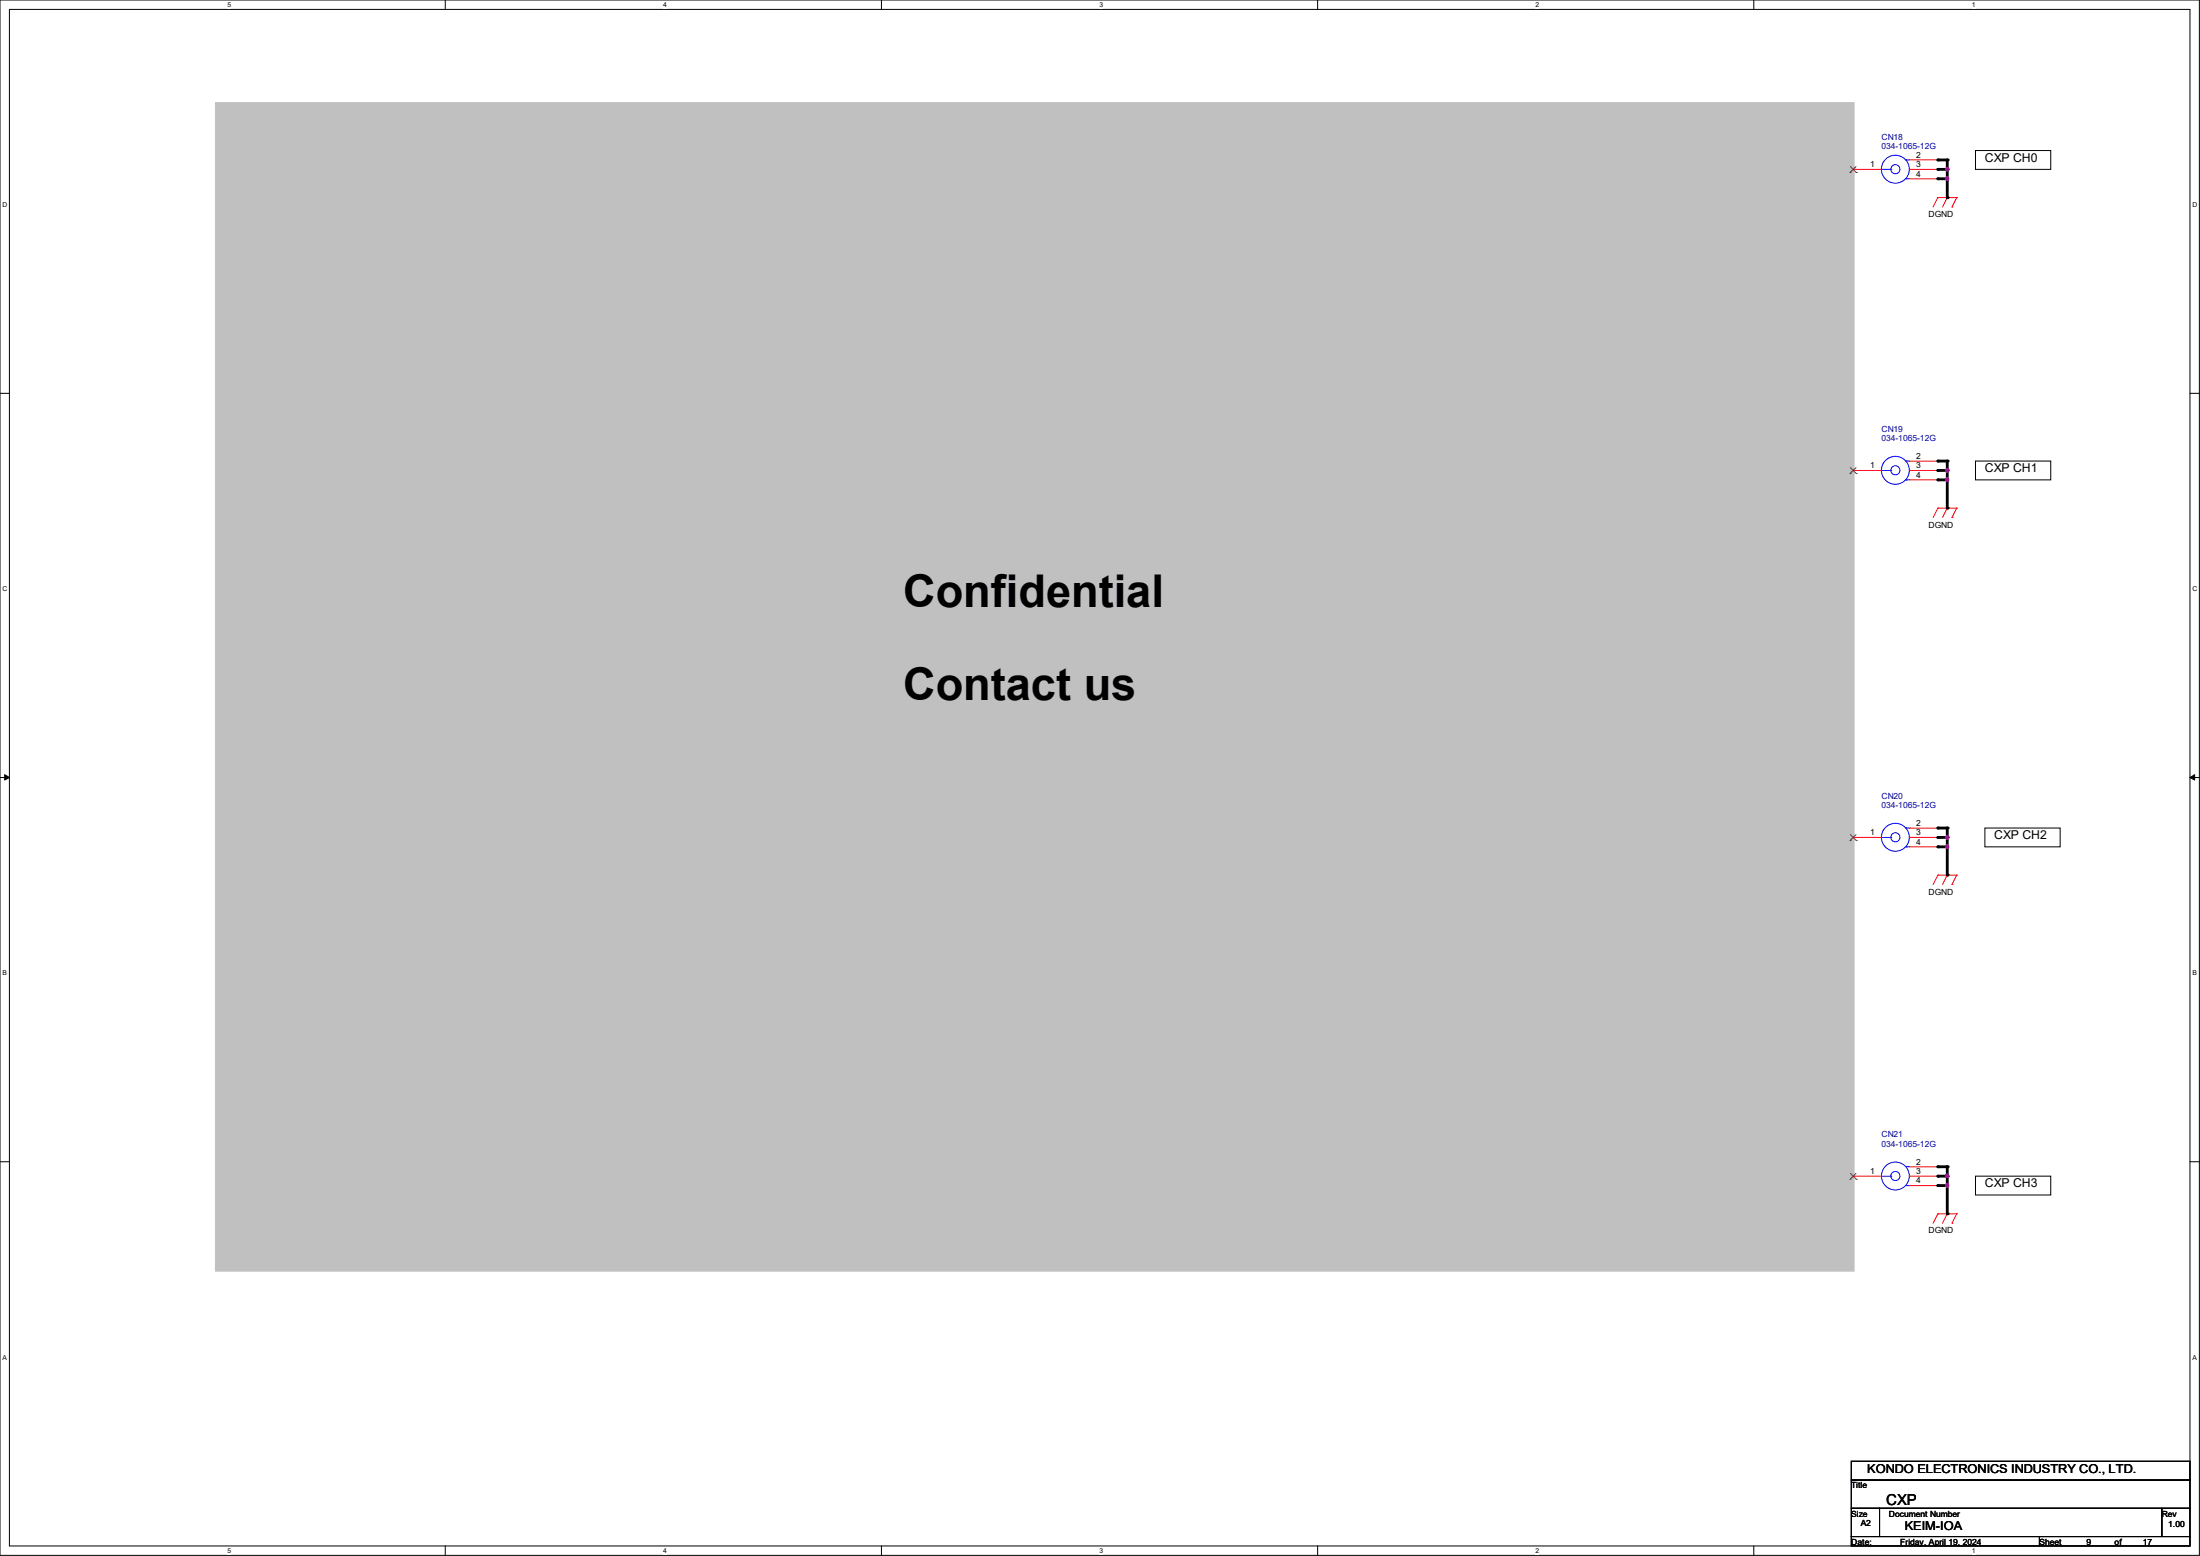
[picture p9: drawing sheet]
<svg xmlns="http://www.w3.org/2000/svg" width="297mm" height="210mm" viewBox="0 0 297 210" stroke-linecap="round" stroke-linejoin="round" font-family="sans-serif">
<path d="M0 0h296.9v209.9h-296.9zM1.3 1.3h294.4v207.4h-294.4z" fill="none" stroke="#000" stroke-width=".14"/>
<g fill="#fff">
<path d="M30.7 .1h.5v1h-.5z"/>
<path d="M30.7 208.8h.5v1h-.5z"/>
</g>
<path d="M60.1 0v1.3M60.1 208.7v1.2" fill="none" stroke="#000" stroke-width=".14"/>
<g fill="#fff">
<path d="M89.5 .1h.5v1h-.5z"/>
<path d="M89.5 208.8h.5v1h-.5z"/>
</g>
<path d="M119 0v1.3M119 208.7v1.2" fill="none" stroke="#000" stroke-width=".14"/>
<g fill="#fff">
<path d="M148.4 .1h.5v1h-.5z"/>
<path d="M148.4 208.8h.5v1h-.5z"/>
</g>
<path d="M177.9 0v1.3M177.9 208.7v1.2" fill="none" stroke="#000" stroke-width=".14"/>
<g fill="#fff">
<path d="M207.3 .1h.5v1h-.5z"/>
<path d="M207.3 208.8h.5v1h-.5z"/>
</g>
<path d="M236.8 0v1.3M236.8 208.7v1.2" fill="none" stroke="#000" stroke-width=".14"/>
<g fill="#fff">
<path d="M266.2 .1h.5v1h-.5z"/>
<path d="M266.2 208.8h.5v1h-.5z"/>
<path d="M.3 27.2h.7v1h-.7z"/>
<path d="M296 27.2h.6v1h-.6z"/>
<path d="M.3 79h.7v1h-.7z"/>
<path d="M296 79h.6v1h-.6z"/>
</g>
<path d="M0 53.1h1.3M295.7 53.1h1.2" fill="none" stroke="#000" stroke-width=".14"/>
<g fill="#fff">
<path d="M.3 130.9h.6v1h-.6z"/>
<path d="M296 130.9h.6v1h-.6z"/>
</g>
<path d="M0 104.9h1.3M295.7 104.9h1.2" fill="none" stroke="#000" stroke-width=".14"/>
<path d="M.6 104.6l.7 .3-.7 .4zM295.7 104.9l.6-.3v.7z" fill="#000" stroke="#000" stroke-width=".14"/>
<g fill="#fff">
<path d="M.3 182.7h.6v1h-.6z"/>
<path d="M296 182.7h.5v1h-.5z"/>
</g>
<g fill="none" stroke="#000" stroke-width=".14">
<path d="M266.7 20.3h10.2v2.6h-10.2zM266.7 62.2h10.2v2.6h-10.2zM268 111.8h10.1v2.5h-10.1zM0 156.8h1.3M266.7 158.7h10.2v2.6h-10.2zM295.7 156.8h1.2M249.9 197.2h45.8v2.6h-45.8zM249.9 199.8h45.8v3.8h-45.8zM249.9 203.6h3.8v3.8h-3.8zM249.9 207.4h25.4v1.3h-25.4zM253.7 203.6h38.1v3.8h-38.1zM275.3 207.4h20.4v1.3h-20.4z"/>
<path d="M291.8 203.6h3.9v3.8h-3.9z"/>
</g>
<path d="M29.2 14h221v157.4h-221z" fill-rule="evenodd" fill="#c0c0c0" stroke="#c0c0c0" stroke-width=".38"/>
<g fill="none" stroke="#f00" stroke-width=".14">
<path d="M250.2 22.9h.1M250.2 22.9h3.8M257.8 22.9h3.8M257.8 21.6h3.8M257.8 24.1h3.8M261.6 26.7h.1M261.6 21.6h.1M261.6 22.9h.1M261.6 24.1h.1M261.6 26.7l-.6 1.2M261.6 26.7h2.6M262.9 26.7h.1"/>
<path d="M262.9 26.7l-.6 1.2M263.5 27.9h.1M264.2 26.7h.1M264.2 26.7l-.7 1.2M250.2 63.5h.1M250.2 63.5h3.8M257.8 63.5h3.8M257.8 62.2h3.8M257.8 64.8h3.8M261.6 68.6h.1M261.6 62.2h.1M261.6 63.5h.1"/>
<path d="M261.6 64.8h.1M261.6 68.6l-.6 1.2M261.6 68.6h2.6M262.9 68.6h.1M262.9 68.6l-.6 1.2M263.5 69.8h.1M264.2 68.6h.1M264.2 68.6l-.7 1.2M250.2 113h.1M250.2 113h3.8M257.8 113h3.8M257.8 111.8h3.8"/>
<path d="M257.8 114.3h3.8M261.6 118.1h.1M261.6 111.8h.1M261.6 113h.1M261.6 114.3h.1M261.6 118.1l-.6 1.3M261.6 118.1h2.6M262.9 118.1h.1M262.9 118.1l-.6 1.3M263.5 119.4h.1M264.2 118.1h.1M264.2 118.1l-.7 1.3"/>
<path d="M250.2 158.7h.1M250.2 158.7h3.8M257.8 158.7h3.8M257.8 157.5h3.8M261.6 157.5h.1M261.6 158.7h.1M257.8 160h3.8M261.6 163.8h.1M261.6 160h.1M261.6 163.8l-.6 1.3M261.6 163.8h2.6M262.9 163.8h.1"/>
<path d="M262.9 163.8l-.6 1.3M263.5 165.1h.1M264.2 163.8h.1M264.2 163.8l-.7 1.3"/>
</g>
<g fill="none" stroke="#00f" stroke-width=".14">
<path d="M254 22.9h1.3M255.3 22.9h.1M257.3 21.6h.1M257.3 24.1h.1M257.3 21.6h.5M257.3 24.1h.5M254 63.5h1.3M255.3 63.5h.1M257.3 62.2h.1M257.3 64.8h.1M257.3 62.2h.5M257.3 64.8h.5"/>
<path d="M254 113h1.3M255.3 113h.1M257.3 111.8h.1M257.3 114.3h.1M257.3 111.8h.5M257.3 114.3h.5M254 158.7h1.3M255.3 158.7h.1M257.3 157.5h.1M257.3 157.5h.5M257.3 160h.1M257.3 160h.5"/>
<circle cx="255.9" cy="22.8" r="1.88"/>
<circle cx="255.9" cy="22.8" r=".61"/>
<circle cx="255.9" cy="63.5" r="1.88"/>
<circle cx="255.9" cy="63.5" r=".61"/>
<circle cx="255.9" cy="113" r="1.88"/>
<circle cx="255.9" cy="113" r=".61"/>
<circle cx="255.9" cy="158.7" r="1.88"/>
<circle cx="255.9" cy="158.7" r=".61"/>
</g>
<g fill="none" stroke="#804000" stroke-width=".14">
<path d="M249.8 23.3h.1M249.8 22.5l.8 .8M250.6 22.5l-.8 .8M250.6 23.3h.1M249.8 63.9h.1M249.8 63.1l.8 .8M250.6 63.1l-.8 .8M250.6 63.9h.1M249.8 113.5h.1M249.8 112.6l.8 .9M250.6 112.6l-.8 .9M250.6 113.5h.1"/>
<path d="M249.8 159.2h.1M249.8 158.4l.8 .8M250.6 158.4l-.8 .8M250.6 159.2h.1"/>
</g>
<path d="M261.6 21.6h1.3v5.1M261.6 22.9h1.3M261.6 24.1h1.3M261.6 62.2h1.3v6.4M261.6 63.5h1.3M261.6 64.8h1.3M261.6 111.8h1.3v6.3M261.6 113h1.3M261.6 114.3h1.3M261.6 157.5h1.3v6.3M261.6 158.7h1.3M261.6 160h1.3" fill="none" stroke="#000" stroke-width=".38"/>
<g fill="#000">
<circle cx="261.6" cy="22.9" r=".19"/>
<circle cx="261.6" cy="24.1" r=".19"/>
<circle cx="261.6" cy="21.6" r=".19"/>
<circle cx="262.9" cy="26.7" r=".19"/>
<circle cx="262.9" cy="22.9" r=".19"/>
<circle cx="262.9" cy="21.6" r=".19"/>
<circle cx="261.6" cy="63.5" r=".19"/>
<circle cx="261.6" cy="62.2" r=".19"/>
<circle cx="261.6" cy="64.8" r=".19"/>
<circle cx="262.9" cy="63.5" r=".19"/>
<circle cx="262.9" cy="62.2" r=".19"/>
<circle cx="262.9" cy="68.6" r=".19"/>
<circle cx="261.6" cy="111.8" r=".19"/>
<circle cx="261.6" cy="113" r=".19"/>
<circle cx="261.6" cy="114.3" r=".19"/>
<circle cx="262.9" cy="113" r=".19"/>
<circle cx="262.9" cy="118.1" r=".19"/>
<circle cx="262.9" cy="111.8" r=".19"/>
<circle cx="261.6" cy="157.5" r=".19"/>
<circle cx="261.6" cy="158.7" r=".19"/>
<circle cx="262.9" cy="157.5" r=".19"/>
<circle cx="262.9" cy="158.7" r=".19"/>
<circle cx="261.6" cy="160" r=".19"/>
<circle cx="262.9" cy="163.8" r=".19"/>
</g>
<g fill="#f0f" stroke="#f0f" stroke-width=".14">
<circle cx="262.9" cy="22.8" r=".23"/>
<circle cx="262.9" cy="24.1" r=".23"/>
<circle cx="262.9" cy="114.3" r=".23"/>
<circle cx="262.9" cy="113" r=".23"/>
<circle cx="262.9" cy="63.5" r=".23"/>
<circle cx="262.9" cy="64.7" r=".23"/>
<circle cx="262.9" cy="158.7" r=".23"/>
<circle cx="262.9" cy="160" r=".23"/>
</g>
<g font-size="6.1">
<text x="121.9" y="81.9">Confidential</text>
<text x="121.9" y="94.5">Contact us</text>
</g>
<text font-size="2" x="254.6" y="203.1">CXP</text>
<g font-size="1.7">
<text x="268" y="21.8">CXP CH0</text>
<text x="268" y="63.7">CXP CH1</text>
<text x="269.2" y="113.2">CXP CH2</text>
<text x="268" y="160.2">CXP CH3</text>
<text x="252.1" y="198.8">KONDO ELECTRONICS INDUSTRY CO., LTD.</text>
<text x="257.2" y="206.5">KEIM-IOA</text>
</g>
<g font-size="1.1">
<text x="252.5" y="22.6">1</text>
<text x="258.7" y="21.3">2</text>
<text x="258.7" y="22.6">3</text>
<text x="258.7" y="23.8">4</text>
<text x="260.3" y="29.3">DGND</text>
<text x="252.5" y="63.2">1</text>
<text x="258.7" y="61.9">2</text>
<text x="258.7" y="63.2">3</text>
<text x="258.7" y="64.5">4</text>
<text x="260.3" y="71.2">DGND</text>
<text x="252.5" y="112.7">1</text>
<text x="258.7" y="111.5">2</text>
<text x="258.7" y="112.7">3</text>
<text x="258.7" y="114">4</text>
<text x="260.3" y="120.7">DGND</text>
<text x="252.5" y="158.5">1</text>
<text x="258.7" y="157.2">2</text>
<text x="258.7" y="158.5">3</text>
<text x="258.7" y="159.7">4</text>
<text x="260.3" y="166.5">DGND</text>
<text x="249.9" y="200.9">Title</text>
<text x="249.9" y="204.7">Size</text>
<text x="249.9" y="208.5">Date:</text>
<text x="251.2" y="206">A2</text>
<text x="255" y="204.7">Document Number</text>
<text x="256.5" y="208.5">Friday, April 19, 2024</text>
<text x="275.3" y="208.5">Sheet</text>
<text x="281.7" y="208.5">9</text>
<text x="285.5" y="208.5">of</text>
<text x="289.3" y="208.5">17</text>
<text x="291.8" y="204.7">Rev</text>
<text x="292.7" y="206.1">1.00</text>
</g>
<g font-size="1.1" fill="#000080">
<text x="254" y="18.9">CN18</text>
<text x="254" y="20.2">034-1065-12G</text>
<text x="254" y="58.3">CN19</text>
<text x="254" y="59.5">034-1065-12G</text>
<text x="254" y="107.8">CN20</text>
<text x="254" y="109.1">034-1065-12G</text>
<text x="254" y="153.5">CN21</text>
<text x="254" y="154.8">034-1065-12G</text>
</g>
<g font-size=".9">
<text x="30.7" y=".9">5</text>
<text x="89.5" y=".9">4</text>
<text x="148.4" y=".9">3</text>
<text x="207.3" y=".9">2</text>
<text x="266.2" y=".9">1</text>
<text x=".3" y="28">D</text>
<text x="296" y="28">D</text>
<text x=".3" y="79.8">C</text>
<text x="296" y="79.8">C</text>
<text x=".3" y="131.7">B</text>
<text x="296" y="131.7">B</text>
<text x=".3" y="183.5">A</text>
<text x="296" y="183.5">A</text>
<text x="30.7" y="209.6">5</text>
<text x="89.5" y="209.6">4</text>
<text x="148.4" y="209.6">3</text>
<text x="207.3" y="209.6">2</text>
<text x="266.2" y="209.6">1</text>
</g>
</svg>
